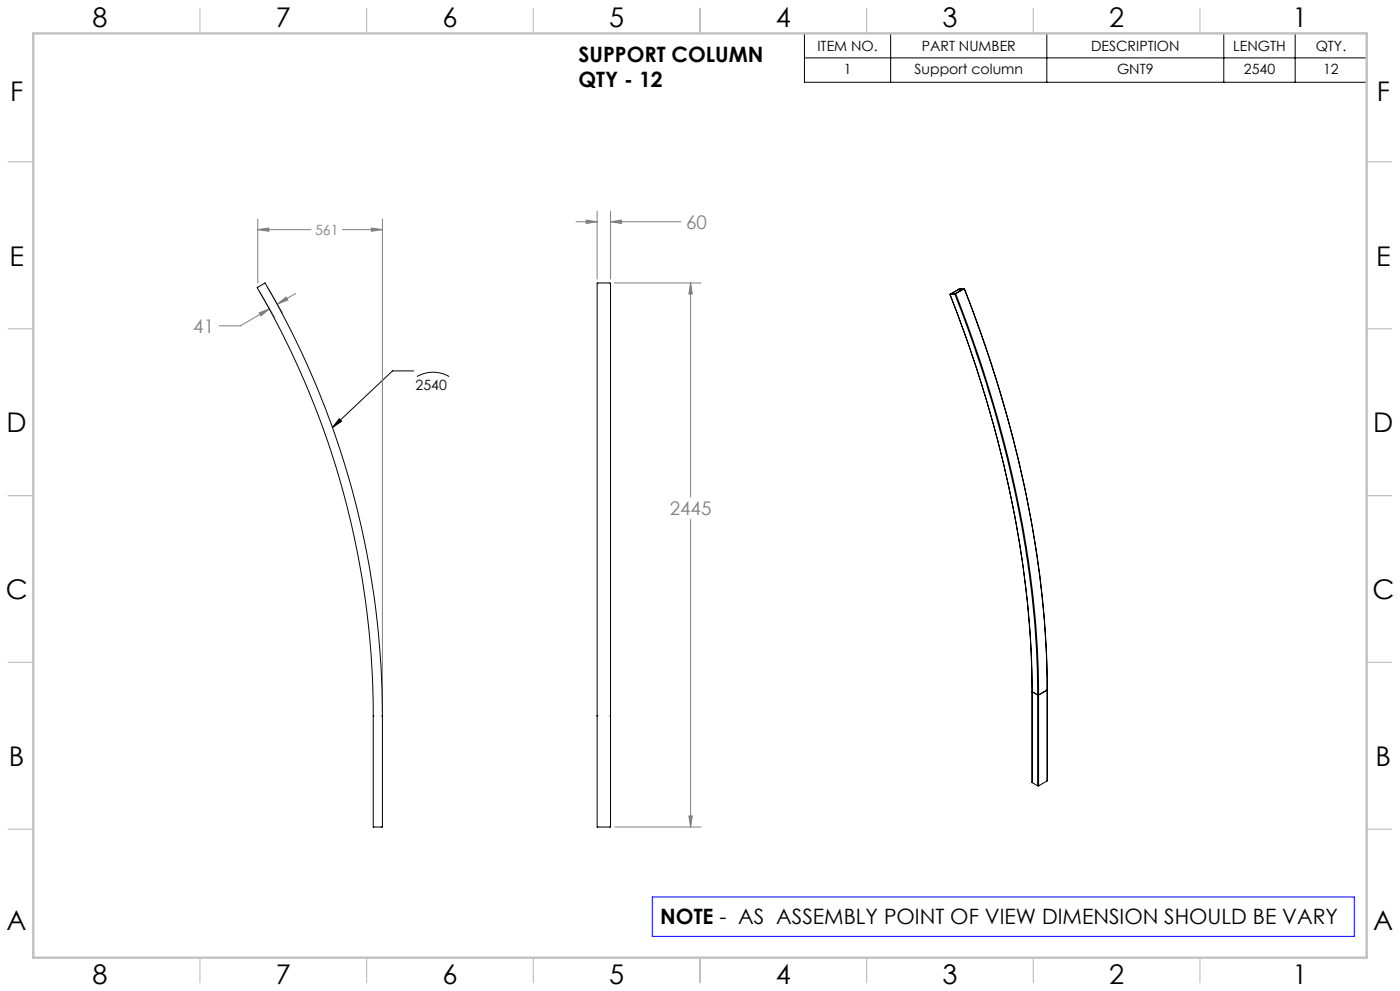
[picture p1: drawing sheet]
<svg xmlns="http://www.w3.org/2000/svg" width="420mm" height="297mm" viewBox="0 0 420 297" stroke-linecap="round" stroke-linejoin="round" font-family="sans-serif">
<path d="M241.3 10h168.7v14.7h-168.7zM241.3 17.4h168.7M267.2 10v14.7M314 10v14.7M367.1 10v14.7M388.5 10v14.7M124.1 111.2h-6.3l-18.1 16.9M125.1 112.9a9.6 9.6 0 0 1 9.7 0M101.8 125.5l.7 .8-2.8 1.8z" fill="none" stroke="#000" stroke-width=".3"/>
<g fill="none" stroke="#808080" stroke-width=".3">
<path d="M77.3 68.8l3.3-.5v1zM77.3 65.6v19.2M77.3 68.8h16M102.7 68.8h12M111.4 68.3l3.3 .5-3.3 .5zM114.7 65.6v147.7M172.8 66.5h6.3M175.9 66l3.2 .5-3.2 .5zM179.1 63.3v20.3M183.2 66.5l3.2-.5v1zM183.2 63.3v20.3M183.2 66.5h21.1"/>
<path d="M77.8 93.8l3.1-1.3-2.6 2.1zM77.8 87.3l4.7 8M80.2 85.9l4.6 8M80.9 92.5l-8.8 5.1h-6.3M83.2 91.2l2.6-2.2 .5 .9zM88.7 87.9l-5.5 3.3M184.2 84.8h26.2M207.2 84.8l.5 3.3h-1zM207.2 84.8v64.1M207.2 155.6v92.3M184.4 247.9h26M206.7 244.5h1l-.5 3.4z"/>
</g>
<g fill="none" stroke="#c0c0c0" stroke-width=".35">
<path d="M60 2.5v7.5M110 2.5v7.5M160 2.5v7.5M210 2.5v7.5M260 2.5v7.5M310 2.5v7.5M360 2.5v7.5M2.5 48.5h7.5M410 48.5h7.5M2.5 98.5h7.5M410 98.5h7.5M2.5 148.5h7.5"/>
<path d="M410 148.5h7.5M2.5 198.5h7.5M410 198.5h7.5M2.5 248.5h7.5M410 248.5h7.5M60 287v7.5M110 287v7.5M160 287v7.5M210 287v7.5M260 287v7.5M310 287v7.5M360 287v7.5"/>
</g>
<path d="M10 10h400v277h-400z" fill="none" stroke="#c0c0c0" stroke-width=".7"/>
<path d="M195.7 268.8h210.6v11.8h-210.6z" fill="none" stroke="#00f" stroke-width=".3"/>
<path d="M101.8 125.5l.7 .8-2.8 1.8z" fill="#000"/>
<g fill="#808080">
<path d="M77.8 93.8l3.1-1.3-2.6 2.1zM83.2 91.2l2.6-2.2 .5 .9zM175.9 66l3.2 .5-3.2 .5zM183.2 66.5l3.2-.5v1zM207.2 84.8l.5 3.3h-1zM206.7 244.5h1l-.5 3.4z"/>
<path d="M111.4 68.3l3.3 .5-3.3 .5zM77.3 68.8l3.3-.5v1z"/>
</g>
<g fill="none" stroke="#000" stroke-width=".3">
<path d="M285 88.2a345.2 345.2 0 0 1 24.2 104.3l.4 14.8M285 88.3a344.6 344.6 0 0 1 24.2 104.8l.5 14.2M286.5 88.1a348.3 348.3 0 0 1 24.4 105.8l.4 14.4M286.5 88.1l-1.5 .2M286.6 88h.1M286.7 88l-.2 .1M286.7 88a346 346 0 0 1 24.6 108l.3 12.3M287.7 86.7l-2.5 1.5 1.4-.2M287.7 86.7h.1M287.7 86.7l.2 .6M289.1 86.5l-1.4 .2M289.1 86.6l-2.5 1.4"/>
<path d="M289.1 86.6h.1M289.2 86.5a347.4 347.4 0 0 1 24.5 105.9l.4 14.4M289.2 86.5l-1.5 .1-2.7 1.7M289.2 86.5l-2.5 1.5M289.3 86.5a346.7 346.7 0 0 1 24.5 105.7l.4 14.5M112 214.5v33.4h2.7v-33.4M112 214.5h.2M112 214.5a254.2 254.2 0 0 0-34.8-128.3l2.3-1.4a256.3 256.3 0 0 1 35.2 129.7M114.5 214.5h.2M179.1 214.5v33.4h4.1v-33.4M179.1 214.5v-129.6l.3-.1 3.8 .1v129.6M179.1 214.5h.3"/>
<path d="M183 214.5h.2M309.6 207.3h.1M309.6 207.3l.1 27.3M309.7 207.3l1.6 1M309.7 207.3v27.3M311.3 208.3h.3M311.3 208.3v27.2M311.6 208.3v27.2M314.1 206.8l-2.5 1.5M314.2 206.7l-.1 .1M314.2 206.7l-.1 27.3M309.7 234.6l1.6 .9"/>
<path d="M311.3 235.5h.3M314.1 234l-2.5 1.5M314.2 234h-.1"/>
</g>
<g font-size="8.1">
<text x="27.8" y="8">8</text>
<text x="82.8" y="8">7</text>
<text x="132.8" y="8">6</text>
<text x="182.8" y="8">5</text>
<text x="232.8" y="8">4</text>
<text x="282.8" y="8">3</text>
<text x="332.8" y="8">2</text>
<text x="387.8" y="8">1</text>
<text x="3" y="30.4">F</text>
<text x="413" y="30.4">F</text>
<text x="2.8" y="79.6">E</text>
<text x="412.8" y="79.6">E</text>
<text x="2" y="129.6">D</text>
<text x="412" y="129.6">D</text>
<text x="1.7" y="179.6">C</text>
<text x="411.7" y="179.6">C</text>
<text x="2.7" y="229.6">B</text>
<text x="412.7" y="229.6">B</text>
<text x="2" y="278.9">A</text>
<text x="412" y="278.9">A</text>
<text x="27.8" y="295">8</text>
<text x="82.8" y="295">7</text>
<text x="132.8" y="295">6</text>
<text x="182.8" y="295">5</text>
<text x="232.8" y="295">4</text>
<text x="282.8" y="295">3</text>
<text x="332.8" y="295">2</text>
<text x="387.8" y="295">1</text>
</g>
<g font-size="6.3">
<text x="173.6" y="18.7">SUPPORT COLUMN</text>
<text x="173.6" y="26">QTY - 12</text>
<text x="198.1" y="276.9">NOTE - AS ASSEMBLY POINT OF VIEW DIMENSION SHOULD BE VARY</text>
</g>
<g font-size="5.6" fill="#808080">
<text x="205.8" y="68.6">60</text>
<text x="58" y="99.8">41</text>
<text x="200.9" y="154.4">2445</text>
</g>
<g font-size="4.2">
<text x="245.2" y="15.2">ITEM NO.</text>
<text x="276.5" y="15.2">PART NUMBER</text>
<text x="327.3" y="15.2">DESCRIPTION</text>
<text x="370" y="15.2">LENGTH</text>
<text x="394.7" y="15.2">QTY.</text>
<text x="253.1" y="22.1">1</text>
<text x="274.3" y="22.1">Support column</text>
<text x="335.1" y="22.1">GNT9</text>
<text x="373.2" y="22.1">2540</text>
<text x="396.9" y="22.1">12</text>
<text x="124.7" y="116.9">2540</text>
</g>
<text font-size="4.2" fill="#808080" x="94.5" y="70.4">561</text>
</svg>
